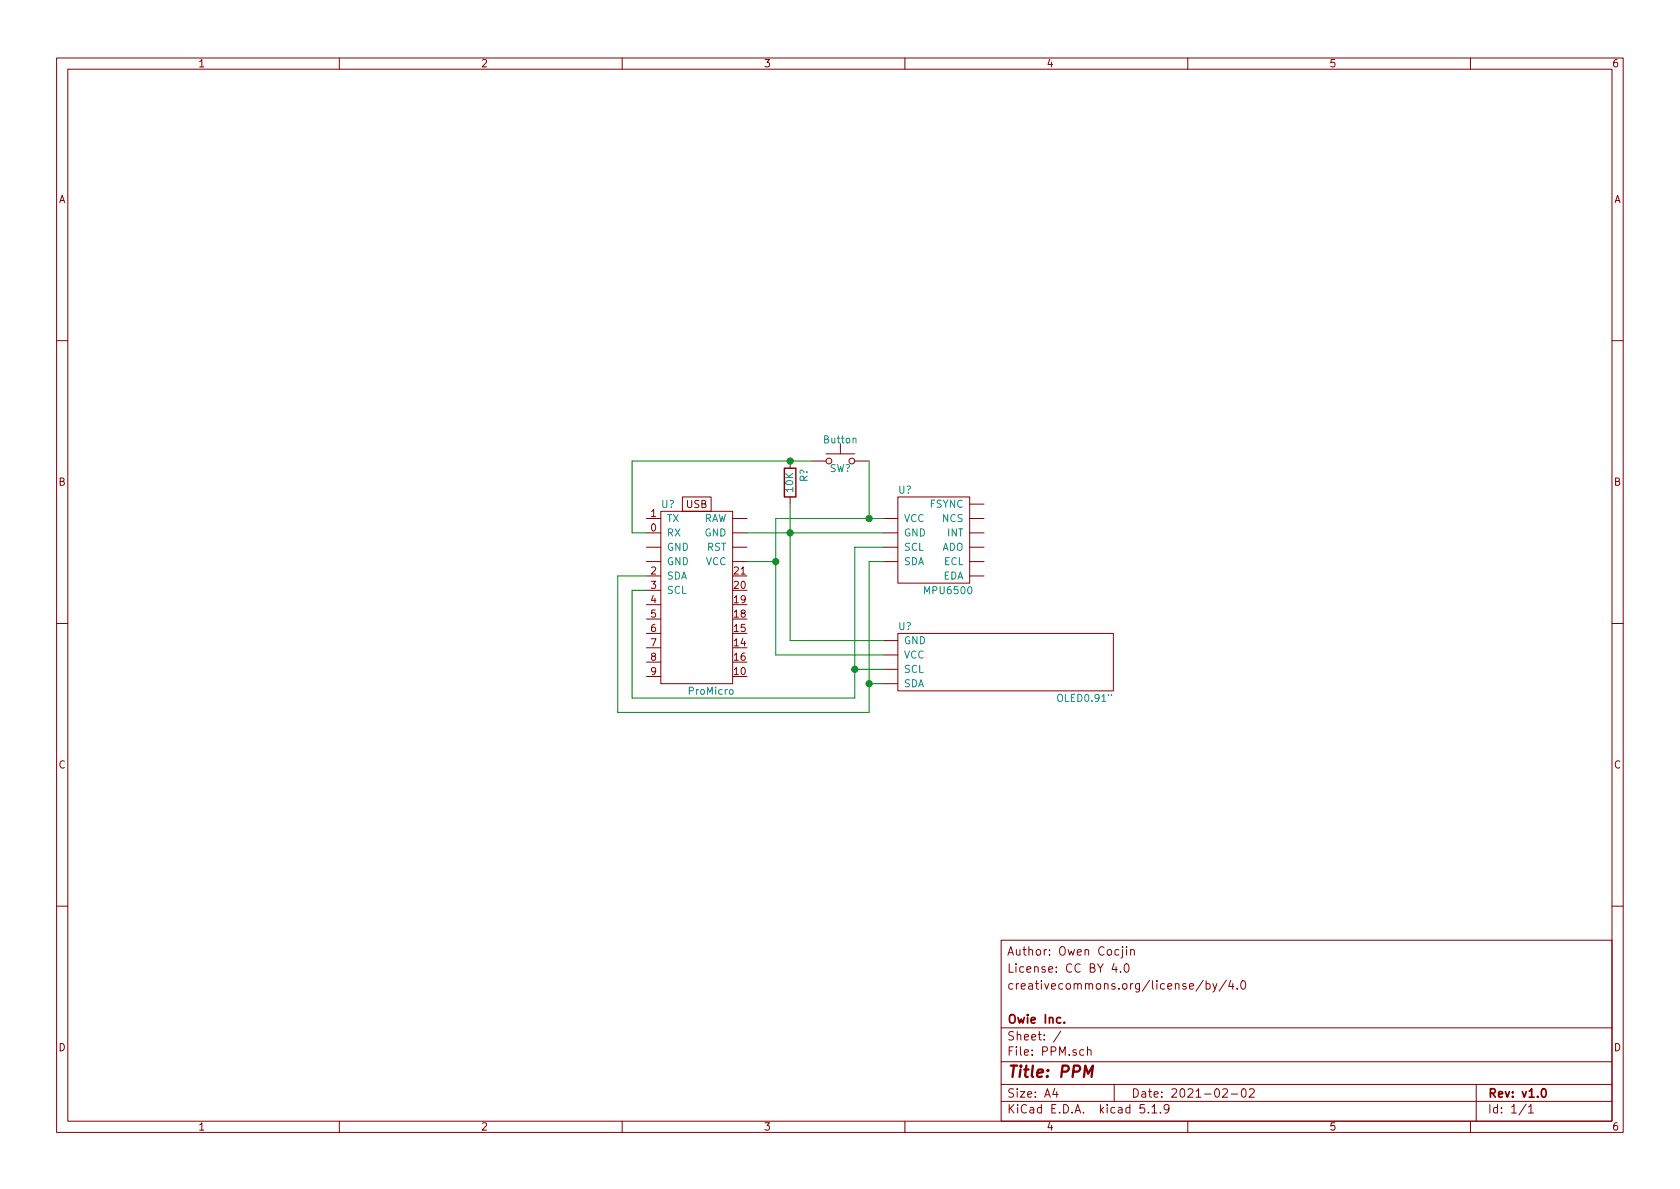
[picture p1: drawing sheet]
EESchema Schematic File Version 4
EELAYER 30 0
EELAYER END
$Descr A4 11693 8268
encoding utf-8
Sheet 1 1
Title "PPM"
Date "2021-02-02"
Rev "v1.0"
Comp "Owie Inc."
Comment1 ""
Comment2 "creativecommons.org/license/by/4.0"
Comment3 "License: CC BY 4.0 "
Comment4 "Author: Owen Cocjin"
$EndDescr
$Comp
L ppm:ProMicro U?
U 1 1
P 4850 4150
F 0 "U?" H 4650 4800 50  0000 C CNN
F 1 "ProMicro" H 4950 3500 50  0000 C CNN
F 2 "" H 4750 4400 50  0001 C CNN
F 3 "" H 4750 4400 50  0001 C CNN
	1    4850 4150
	1    0    0    -1  
$EndComp
$Comp
L ppm:MPU6500 U?
U 1 1
P 6500 3750
F 0 "U?" H 6300 4100 50  0000 C CNN
F 1 "MPU6500" H 6600 3400 50  0000 C CNN
F 2 "" H 6500 3900 50  0001 C CNN
F 3 "" H 6450 3950 50  0001 C CNN
	1    6500 3750
	1    0    0    -1  
$EndComp
$Comp
L ppm:OLED0.91" U?
U 1 1
P 6450 4350
F 0 "U?" H 6300 4350 50  0000 C CNN
F 1 "OLED0.91\"" H 7550 3850 50  0000 C CNN
F 2 "" H 6450 4350 50  0001 C CNN
F 3 "" H 6450 4350 50  0001 C CNN
	1    6450 4350
	1    0    0    -1  
$EndComp
$Comp
L Switch:SW_Push SW?
U 1 1
P 5850 3200
F 0 "SW?" H 5850 3150 50  0000 C CNN
F 1 "Button" H 5850 3350 50  0000 C CNN
F 2 "" H 5850 3400 50  0001 C CNN
F 3 "~" H 5850 3400 50  0001 C CNN
	1    5850 3200
	1    0    0    -1  
$EndComp
$Comp
L Device:R R?
U 1 1
P 5500 3350
F 0 "R?" V 5400 3300 50  0000 C CNN
F 1 "10K" V 5500 3350 50  0000 C CNN
F 2 "" V 5430 3350 50  0001 C CNN
F 3 "~" H 5500 3350 50  0001 C CNN
	1    5500 3350
	-1   0    0    1   
$EndComp
Wire Wire Line
	5950 3800 5950 4650
Wire Wire Line
	5950 3800 6150 3800
Wire Wire Line
	5950 4650 6150 4650
Wire Wire Line
	6150 3900 6050 3900
Wire Wire Line
	6050 3900 6050 4750
Wire Wire Line
	6050 4750 6150 4750
Wire Wire Line
	4400 4850 4400 4100
Wire Wire Line
	4400 4100 4500 4100
Wire Wire Line
	4500 4000 4300 4000
Wire Wire Line
	4300 4000 4300 4950
Wire Wire Line
	4300 4950 6050 4950
Wire Wire Line
	6050 4950 6050 4750
Connection ~ 6050 4750
Wire Wire Line
	5950 4850 5950 4650
Wire Wire Line
	4400 4850 5950 4850
Connection ~ 5950 4650
Wire Wire Line
	5500 4450 5500 3700
Wire Wire Line
	5400 4550 6150 4550
Connection ~ 5500 3700
Wire Wire Line
	5500 3700 6150 3700
Wire Wire Line
	5500 4450 6150 4450
Wire Wire Line
	5200 3900 5400 3900
Wire Wire Line
	5400 3900 5400 4550
Wire Wire Line
	5400 3900 5400 3600
Connection ~ 5400 3900
Connection ~ 6050 3600
Wire Wire Line
	6050 3600 6150 3600
Wire Wire Line
	5400 3600 6050 3600
Wire Wire Line
	5200 3700 5500 3700
Wire Wire Line
	5650 3200 5500 3200
Wire Wire Line
	6050 3200 6050 3600
Wire Wire Line
	5500 3500 5500 3700
Wire Wire Line
	5500 3200 4400 3200
Wire Wire Line
	4400 3200 4400 3700
Wire Wire Line
	4400 3700 4500 3700
Connection ~ 5500 3200
$EndSCHEMATC
